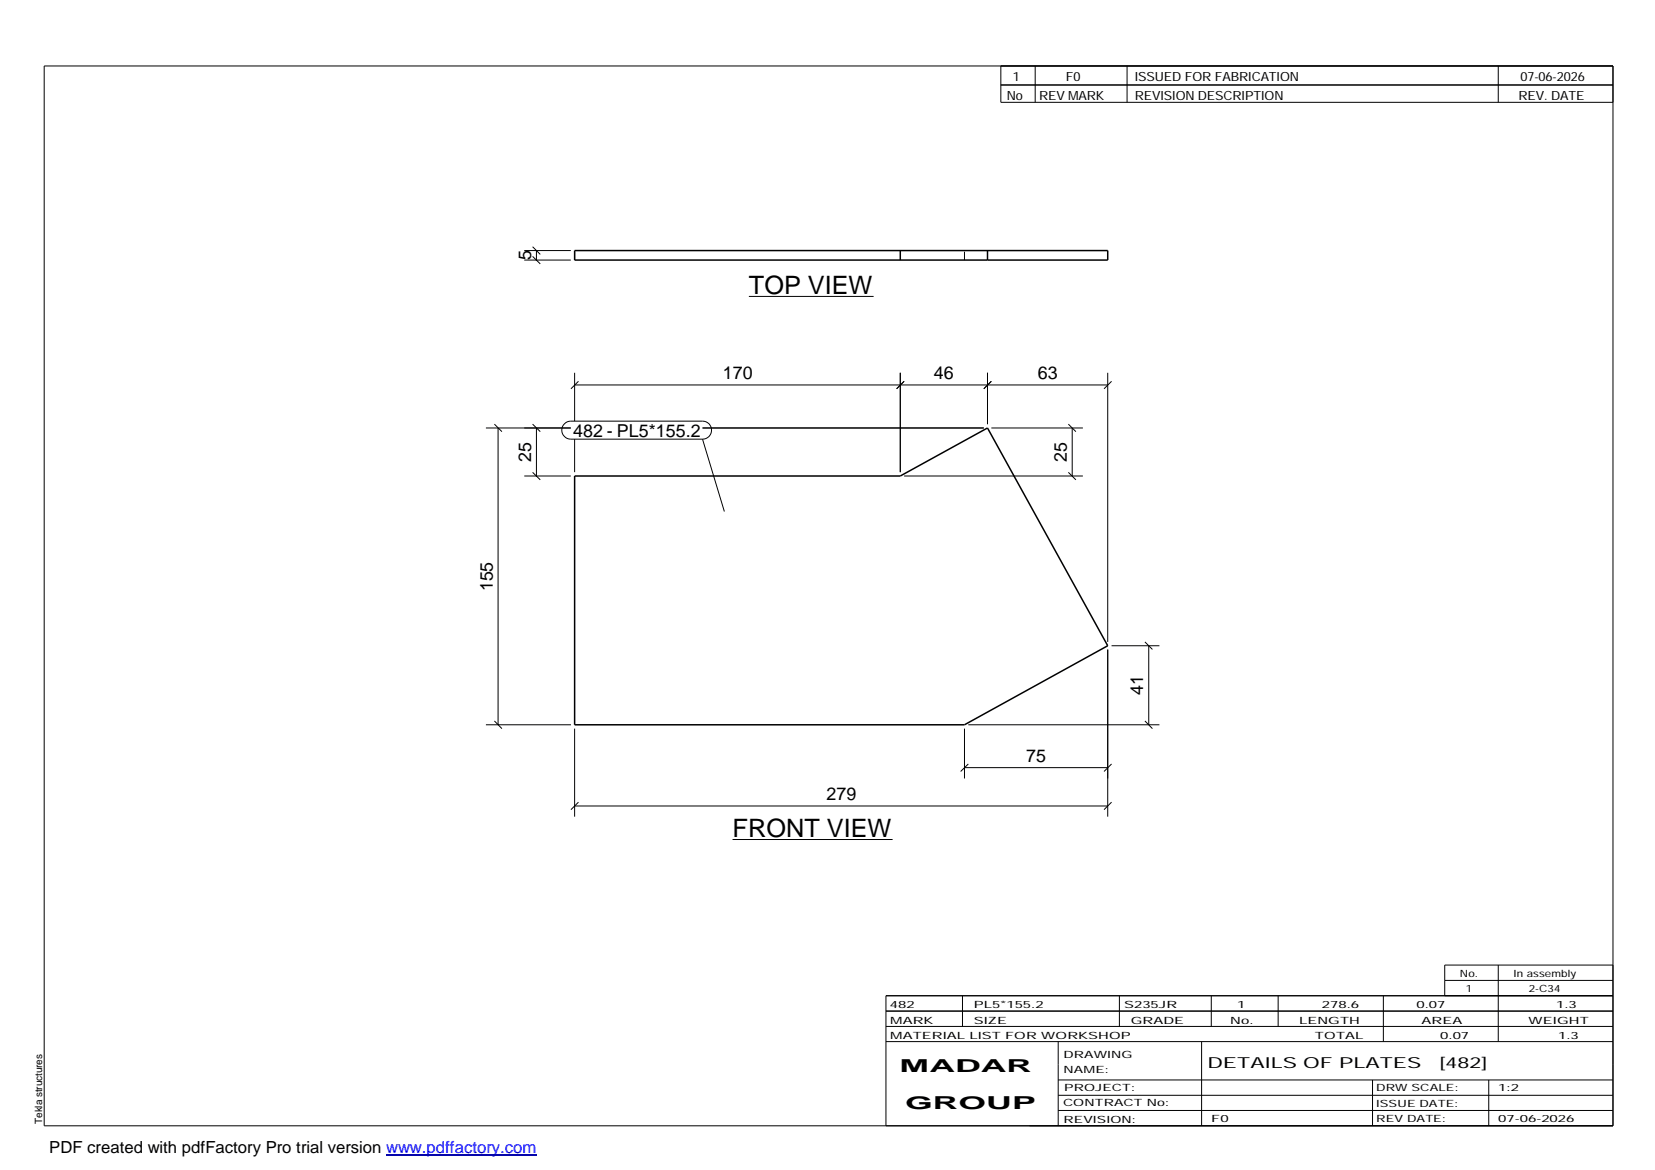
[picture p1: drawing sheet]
<svg xmlns="http://www.w3.org/2000/svg" width="420mm" height="297mm" viewBox="0 0 420 297" stroke-linecap="round" stroke-linejoin="round" font-family="sans-serif">
<path d="M145.9 63.6h135.3v2.4h-135.3zM228.6 63.6v2.4M250.7 63.6v2.4M145.9 120.8h82.7l22.1-12.1 30.5 55.2-36.3 20.1h-99z" fill="none" stroke="#000" stroke-width=".38"/>
<path d="M145.9 66v-2.4M244.9 66v-2.4" fill="none" stroke="#000" stroke-width=".25" stroke-dasharray="2.1 2.1" stroke-linecap="butt"/>
<g fill="none" stroke="#000" stroke-width=".25">
<path d="M11.2 16.7h398.3v269.1h-398.3zM254.1 16.7v9.3h155.4M262.8 16.7v9.3M286.1 16.7v9.3M380.4 16.7v9.3M254.1 21.6h155.4M133.1 66h11.8M133.1 63.6h11.8M135.2 65.1l2 1.9M135.2 62.6l2 2M136.2 63.6v2.4M190.1 75.3h31.7"/>
<path d="M145.9 94.6v12.3M145.9 97.7h135.3M146.9 96.8l-2 1.9M228.6 94.6v25.3M229.5 96.8l-1.9 1.9M250.7 94.6v13.1M251.7 96.8l-1.9 1.9M281.2 94.6v68.4M282.2 96.8l-1.9 1.9M123.4 108.7h21.5M125.5 107.7l1.9 1.9M126.4 108.7v75.3"/>
<path d="M135.2 119.9l2 1.9M135.2 107.7l2 1.9M136.2 108.7v12.1M143.3 107.6l.7-.5 .9-.2h33.5a2.29 2.29 0 0 1 2.2 2.3 2.29 2.29 0 0 1-2.2 2.3h-33.5a2.27 2.27 0 0 1-2.1-1.4 2.27 2.27 0 0 1 .5-2.5zM145.9 111.5v8.4M178.4 108.7h71.4M178.4 111.5l5.5 18.4M251.7 108.7h23.2M271.2 119.9l1.9 1.9M271.2 107.7l1.9 1.9M272.2 108.7v12.1M133.1 120.8h11.8"/>
<path d="M229.5 120.8h45.4M281.2 164.9v42.4M282.2 163.9h12.1M290.7 163l1.9 1.9M291.6 163.9v20.1M123.4 184h21.5M125.5 183l1.9 2M145.9 185v22.3M244.9 194.9h36.3M244.9 185v12.6M245.8 184h48.5M245.8 194l-1.9 1.9"/>
<path d="M282.2 194l-1.9 1.9M290.7 183l1.9 2M145.9 204.6h135.3M146.9 203.7l-2 1.9M186 213.1h40.6M282.2 203.7l-1.9 1.9M224.9 256.7h184.6M244.3 252.8v7.8M284.2 252.8v7.8M307.5 252.8v7.8M324.5 252.8v7.8M351.2 252.8v11.6"/>
<path d="M366.8 248.9h42.7M380.4 245v19.4M409.5 245h-42.7v7.8M409.5 252.8h-184.6v33M224.9 264.4h184.6M224.9 260.6h184.6M268.6 264.4v21.4M268.6 274.2h140.9M268.6 278.1h140.9M305.1 264.4v21.4M348.4 274.2v11.6M378 274.2v11.6"/>
<path d="M268.6 281.9h140.9"/>
</g>
<path d="M98 293.3h38.2" fill="none" stroke="#00f" stroke-width=".3"/>
<g font-size="6.4">
<text x="190.1" y="74.5">TOP VIEW</text>
<text x="186" y="212.4">FRONT VIEW</text>
</g>
<g font-size="4.5">
<text x="134.8" y="66.1" transform="rotate(-90 134.8 66.1)">5</text>
<text x="183.5" y="96.3">170</text>
<text x="237.1" y="96.3">46</text>
<text x="263.4" y="96.3">63</text>
<text x="145.5" y="110.9">482 - PL5*155.2</text>
<text x="134.8" y="117.3" transform="rotate(-90 134.8 117.3)">25</text>
<text x="270.8" y="117.3" transform="rotate(-90 270.8 117.3)">25</text>
<text x="125.1" y="150.1" transform="rotate(-90 125.1 150.1)">155</text>
<text x="290.2" y="176.5" transform="rotate(-90 290.2 176.5)">41</text>
<text x="260.5" y="193.5">75</text>
<text x="209.8" y="203.2">279</text>
<text x="228.4" y="272.3">MADAR</text>
<text x="229.8" y="281.6">GROUP</text>
</g>
<text font-size="4.2" x="12.5" y="292.7">PDF created with pdfFactory Pro trial version www.pdffactory.com</text>
<g font-size="3.9">
<text x="306.5" y="271.3">DETAILS OF PLATES</text>
<text x="365.4" y="271.3">[482]</text>
</g>
<g font-size="3.2">
<text x="257.1" y="20.5">1</text>
<text x="270.6" y="20.5">F0</text>
<text x="288.1" y="20.5">ISSUED FOR FABRICATION</text>
<text x="386" y="20.5">07-06-2026</text>
<text x="255.6" y="25.5">No</text>
<text x="263.8" y="25.5">REV MARK</text>
<text x="288.1" y="25.5">REVISION DESCRIPTION</text>
<text x="385.5" y="25.5">REV. DATE</text>
</g>
<g font-size="2.5">
<text x="370.6" y="247.9">No.</text>
<text x="372.1" y="251.8">1</text>
<text x="384.3" y="247.9">In assembly</text>
<text x="388.1" y="251.8">2-C34</text>
<text x="225.9" y="255.9">482</text>
<text x="247.3" y="255.9">PL5*155.2</text>
<text x="285.4" y="255.9">S235JR</text>
<text x="314.1" y="255.9">1</text>
<text x="335.6" y="255.9">278.6</text>
<text x="359.6" y="255.9">0.07</text>
<text x="395.1" y="255.9">1.3</text>
<text x="226" y="263.7">MATERIAL LIST FOR WORKSHOP</text>
<text x="226" y="259.9">MARK</text>
<text x="247.2" y="259.9">SIZE</text>
<text x="287.1" y="259.9">GRADE</text>
<text x="312.3" y="259.9">No.</text>
<text x="329.8" y="259.9">LENGTH</text>
<text x="333.8" y="263.7">TOTAL</text>
<text x="360.9" y="259.9">AREA</text>
<text x="365.6" y="263.7">0.07</text>
<text x="388.1" y="259.9">WEIGHT</text>
<text x="395.6" y="263.7">1.3</text>
<text x="270" y="268.5">DRAWING</text>
<text x="270" y="272.5">NAME:</text>
<text x="269.9" y="280.9">CONTRACT No:</text>
<text x="270.2" y="277">PROJECT:</text>
<text x="349.4" y="277.1">DRW SCALE:</text>
<text x="349.4" y="281">ISSUE DATE:</text>
<text x="380.4" y="277.1">1:2</text>
<text x="10.7" y="285.4" transform="rotate(-90 10.7 285.4)">Tekla structures</text>
<text x="270" y="285">REVISION:</text>
<text x="307.5" y="284.8">F0</text>
<text x="349.4" y="284.8">REV DATE:</text>
<text x="380.4" y="284.8">07-06-2026</text>
</g>
</svg>
